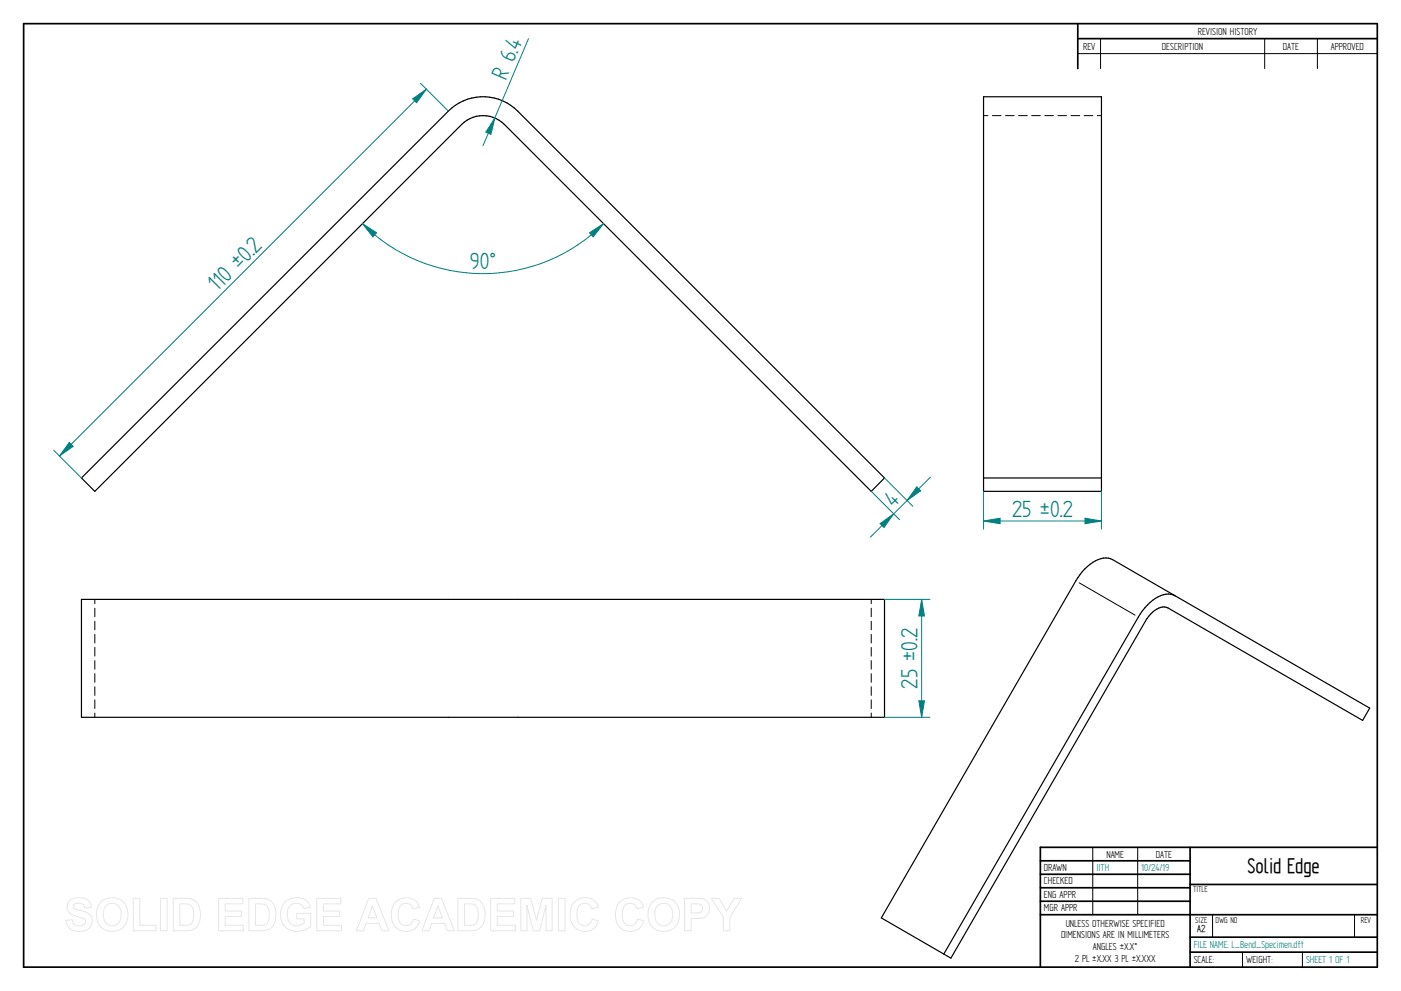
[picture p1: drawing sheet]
<svg xmlns="http://www.w3.org/2000/svg" width="594mm" height="420mm" viewBox="0 0 594 420" stroke-linecap="round" stroke-linejoin="round" font-family="sans-serif">
<g fill="none" stroke="#000" stroke-width=".72">
<path d="M10 10h574v400h-574zM457 10v19.1M457 16.4h127M504.6 359.2v50.8M584 359.2h-142.9v50.8M441.1 365h63.5M441.1 370.7h63.5M441.1 376.4h63.5M504.6 375h79.4M441.1 382.1h63.5M441.1 387.8h142.9M504.6 397.3h79.4"/>
<path d="M504.6 403.7h79.4"/>
</g>
<g fill="none" stroke="#000" stroke-width=".42">
<path d="M466.7 16.4v12.7M536.3 16.4v12.7M558.6 16.4v12.7M457 22.7h127M417.1 49h1.8M420.8 49h3.7M426.4 49h3.6M431.9 49h3.7M437.5 49h3.6M443.1 49h3.6M448.6 49h3.6M454.1 49h3.7"/>
<path d="M459.7 49h3.7M465.3 49h1.8M40.2 254.1v1.8M40.2 257.9v3.6M369.4 254.1v1.8M369.4 257.9v3.6M457.6 247.1l23.7 13.7M40.2 263.4v3.6M40.2 268.9v3.7M40.2 274.5v3.7M369.4 263.4v3.6M369.4 268.9v3.7"/>
<path d="M369.4 274.5v3.7M40.2 280.1v3.6M40.2 285.6v3.7M40.2 291.2v3.7M40.2 296.7v3.7M369.4 280.1v3.6M369.4 285.6v3.7M369.4 291.2v3.7M369.4 296.7v3.7M40.2 302.3v1.8M369.4 302.3v1.8M463.4 359.2v28.6"/>
<path d="M482.4 359.2v28.6M514.2 387.9v9.4M574.4 387.9v9.4M526.9 403.7v6.3M552.3 403.7v6.3"/>
</g>
<path d="M417.1 41h50v167.3h-50zM34.5 202.6l155.6-155.5a20.7 20.7 0 0 1 29.4 0l155.6 155.5-5.7 5.7-155.5-155.6a12.8 12.8 0 0 0-18.1 0l-155.6 155.6zM417.1 202.6h50M34.5 254.1h340.6v50h-340.6zM460 241.2a11.4 11.4 0 0 1 11-4.3l109.8 63.3-3 5.2-82.5-47.6a7.2 7.2 0 0 0-8.2 3.5l-83.9 144.9-29.5-17 82.5-142.9zM498.3 252.6a9.5 9.5 0 0 0-10.6 2.8l-3.2 3.5-1.8 2.7-82.5 142.9" fill="none" stroke="#000" stroke-width=".51"/>
<path d="M178.3 35.3l11.8 11.8M175 41.9l5.8-4.1-4.1 5.8zM22.8 190.9l11.7 11.7" fill="none" stroke="#008080" stroke-width=".42"/>
<path d="M175 41.9l5.8-4.1-4.1 5.8z" fill="#008080"/>
<path d="M29.4 187.6l1.6 1.6-5.8 4.1z" fill="none" stroke="#008080" stroke-width=".42"/>
<path d="M29.4 187.6l1.6 1.6-5.8 4.1z" fill="#008080"/>
<path d="M180.8 37.8l-155.6 155.5M369.4 208.3l12.1 12M375.1 202.6l12 12.1M373.2 222l5.8-4.2-4.1 5.8z" fill="none" stroke="#008080" stroke-width=".42"/>
<path d="M373.2 222l5.8-4.2-4.1 5.8z" fill="#008080"/>
<path d="M388.7 206.4l1.7 1.7-5.8 4.1z" fill="none" stroke="#008080" stroke-width=".42"/>
<path d="M388.7 206.4l1.7 1.7-5.8 4.1z" fill="#008080"/>
<path d="M153.7 94.8l6 3.9-1.6 1.7zM394.5 202.3l-25.4 25.5" fill="none" stroke="#008080" stroke-width=".42"/>
<path d="M153.7 94.8l6 3.9-1.6 1.7z" fill="#008080"/>
<path d="M250 98.7l5.9-3.9-4.4 5.6z" fill="none" stroke="#008080" stroke-width=".42"/>
<path d="M250 98.7l5.9-3.9-4.4 5.6z" fill="#008080"/>
<path d="M224.1 16.4l-19.3 45.4M209.8 50l-1.7 6.9-2.1-.9zM153.7 94.8a72.2 72.2 0 0 0 102.2 0" fill="none" stroke="#008080" stroke-width=".42"/>
<path d="M209.8 50l-1.7 6.9-2.1-.9z" fill="#008080"/>
<path d="M375.1 254.1h19.2M390.8 254.1l1.2 7.1h-2.4zM375.1 304.1h19.2" fill="none" stroke="#008080" stroke-width=".42"/>
<path d="M390.8 254.1l1.2 7.1h-2.4z" fill="#008080"/>
<path d="M389.6 297.1h2.4l-1.2 7z" fill="none" stroke="#008080" stroke-width=".42"/>
<path d="M389.6 297.1h2.4l-1.2 7z" fill="#008080"/>
<path d="M417.1 208.3v16.1M467.1 208.3v16.1M417.1 220.9l7-1.2v2.3zM390.8 254.1v50" fill="none" stroke="#008080" stroke-width=".42"/>
<path d="M417.1 220.9l7-1.2v2.3z" fill="#008080"/>
<path d="M460.1 219.7l7 1.2-7 1.1z" fill="none" stroke="#008080" stroke-width=".42"/>
<path d="M460.1 219.7l7 1.2-7 1.1z" fill="#008080"/>
<path d="M417.1 220.9h50" fill="none" stroke="#008080" stroke-width=".42"/>
<g fill="none" stroke="#e6e6e6" stroke-width=".42">
<path d="M29.6 381.8a6.5 6.5 0 0 1 8.5 .8l.6 2.2-2.8 .1a2.7 2.7 0 0 0-2.1-2 2.7 2.7 0 0 0-2.7 1.1 1.87 1.87 0 0 0 2.2 1.8l1.4 .4a4.4 4.4 0 0 1 4 6.2 6.4 6.4 0 0 1-9.1 1.3l-1.2-1.8-.5-1.7 2.7-.3a2.94 2.94 0 0 0 2.6 2.6 2.94 2.94 0 0 0 3.1-1.9 2.67 2.67 0 0 0-2.9-1.8 4.9 4.9 0 0 1-5-4.3l.4-1.6zM42.8 382.4a6.9 6.9 0 0 1 8.3-.8 6.9 6.9 0 0 1 3 7.7 6.7 6.7 0 0 1-8 5.5 6.7 6.7 0 0 1-5.1-8.3 6.1 6.1 0 0 1 1.8-4.1zM44.8 384.2a3.9 3.9 0 0 1 4.6-.8 3.9 3.9 0 0 1 2 4.3 3.8 3.8 0 0 1-1.9 4.3 3.8 3.8 0 0 1-4.6-.7 6.6 6.6 0 0 1-.1-7.1zM56.5 381h2.8v11.3h6.9v2.3h-9.7zM68.1 380.9h2.8v13.7h-2.8zM73.5 380.9h5a5.9 5.9 0 0 1 6.5 7 5.9 5.9 0 0 1-6.3 6.7h-5.2zM76.3 383.2h1.8a3.4 3.4 0 0 1 4 3.9v1.2a3.2 3.2 0 0 1-3.8 4h-2zM92.7 380.9h10.2v2.3h-7.4v3h6.9v2.4h-6.9v3.7h7.7v2.3h-10.5zM105.5 380.9h5.1a5.9 5.9 0 0 1 6.4 7 5.9 5.9 0 0 1-6.3 6.7h-5.2zM108.3 383.2h1.9a3.4 3.4 0 0 1 4 3.9v1.2a3.2 3.2 0 0 1-3.8 4h-2.1zM120.9 382.4a7.3 7.3 0 0 1 9.7 .1l1 2.2-2.7 .5a3.7 3.7 0 0 0-4.6-2 3.7 3.7 0 0 0-2.5 4.4 4.2 4.2 0 0 0 2.2 4.5 4.2 4.2 0 0 0 5-.8v-1.7h-3.2v-2.3h6v5.4a8.1 8.1 0 0 1-11.8-.8 8.3 8.3 0 0 1 .9-9.5zM134.4 380.9h10.2v2.3h-7.4v3h6.9v2.4h-6.9v3.7h7.6v2.3h-10.4z"/>
<path d="M156.4 380.9h3l5.5 13.7h-3l-1.2-3.1h-5.5l-1.1 3.1h-3zM157.9 384.1l1.9 5.1h-3.7zM167.7 382.5a6 6 0 0 1 10.2 2.1l-2.8 .7a3.2 3.2 0 0 0-3.9-2.2 3.2 3.2 0 0 0-2.4 3.8 4.6 4.6 0 0 0 2.5 5.5 3.2 3.2 0 0 0 4-2.8l2.6 .8a6.1 6.1 0 0 1-7.2 4.3 6.1 6.1 0 0 1-4.8-6.8 7.7 7.7 0 0 1 1.8-5.4zM184.1 380.9h3.1l5.5 13.7h-3l-1.2-3.1h-5.5l-1.1 3.1h-3zM185.7 384.1l1.9 5.1h-3.8zM194.2 380.9h5a5.9 5.9 0 0 1 6.5 7 5.9 5.9 0 0 1-6.3 6.7h-5.2zM197 383.2h1.8a3.4 3.4 0 0 1 4 3.9v1.2a3.2 3.2 0 0 1-3.8 4h-2zM208.1 380.9h10.2v2.3h-7.4v3h6.9v2.4h-6.9v3.7h7.6v2.3h-10.4zM220.8 380.9h4.2l2.5 9.3 2.4-9.3h4.2v13.7h-2.5l-.1-10.8-2.7 10.8h-2.7l-2.7-10.8v10.8h-2.6zM236.8 380.9h2.8v13.7h-2.8zM243.5 382.5a6 6 0 0 1 10.2 2.1l-2.8 .7a3.2 3.2 0 0 0-3.8-2.2 3.2 3.2 0 0 0-2.4 3.8 4.6 4.6 0 0 0 2.4 5.5 3.2 3.2 0 0 0 4-2.8l2.6 .8a6.1 6.1 0 0 1-7.2 4.3 6.1 6.1 0 0 1-4.7-6.8 7.7 7.7 0 0 1 1.7-5.4zM262.7 382.5a6 6 0 0 1 10.2 2.1l-2.7 .7a3.2 3.2 0 0 0-3.9-2.2 3.2 3.2 0 0 0-2.4 3.8 4.6 4.6 0 0 0 2.4 5.5 3.2 3.2 0 0 0 4-2.8l2.7 .8a6.1 6.1 0 0 1-7.2 4.3 6.1 6.1 0 0 1-4.8-6.8 7.7 7.7 0 0 1 1.7-5.4z"/>
<path d="M276.7 382.4a6.9 6.9 0 0 1 8.3-.8 6.9 6.9 0 0 1 3 7.7 6.7 6.7 0 0 1-8.1 5.5 6.7 6.7 0 0 1-5.1-8.3 6.1 6.1 0 0 1 1.9-4.1zM278.7 384.2a3.9 3.9 0 0 1 4.6-.8 3.9 3.9 0 0 1 1.9 4.3 3.8 3.8 0 0 1-1.8 4.3 3.8 3.8 0 0 1-4.7-.7 6.6 6.6 0 0 1 0-7.1zM290.3 380.9h5.2a4.4 4.4 0 0 1 5.4 4.3 4.4 4.4 0 0 1-5.4 4.2h-2.4v5.2h-2.8zM293.1 383.2h1.8a2.1 2.1 0 0 1 2.6 .6 2.1 2.1 0 0 1 0 2.6 3.4 3.4 0 0 1-2.9 .7h-1.5zM301.6 380.9h3.3l3.2 5.4 3.2-5.4h3.2l-5 7.9v5.8h-2.8v-5.8z"/>
</g>
<g font-size="11.3" fill="#008080">
<text x="220" y="21.8" transform="rotate(-67 220 21.8)">4</text>
<text x="214.5" y="34.5" transform="rotate(-67 214.5 34.5)">R 6.</text>
<text x="108.4" y="107.7" transform="rotate(-45 108.4 107.7)">2</text>
<text x="199.2" y="114.3">90°</text>
<text x="92.1" y="124" transform="rotate(-45 92.1 124)">110 ±0.</text>
<text x="379.1" y="215.3" transform="rotate(-45 379.1 215.3)">4</text>
<text x="429.2" y="219.1">25 ±0.2</text>
<text x="389.1" y="292" transform="rotate(-90 389.1 292)">25 ±0.2</text>
</g>
<text font-size="10.1" x="529" y="370.2">Solid Edge</text>
<g font-size="4.9">
<text x="507.9" y="14.7">REVISION HISTORY</text>
<text x="459.3" y="21">REV</text>
<text x="492.7" y="21">DESCRIPTION</text>
<text x="544" y="21">DATE</text>
<text x="564.3" y="21">APPROVED</text>
<text x="469.1" y="363.6">NAME</text>
<text x="490.1" y="363.6">DATE</text>
<text x="442.7" y="369.3">DRAWN</text>
<text x="442.7" y="375">CHECKED</text>
<text x="442.7" y="380.7">ENG APPR</text>
<text x="442.7" y="386.4">MGR APPR</text>
<text x="451.9" y="392.9">UNLESS OTHERWISE SPECIFIED</text>
<text x="449.9" y="397.9">DIMENSIONS ARE IN MILLIMETERS</text>
<text x="455.7" y="407.8">2 PL ±X.XX 3 PL ±X.XXX</text>
<text x="463.5" y="402.9">ANGLES ±X.X°</text>
<text x="506.2" y="408.3">SCALE:</text>
<text x="528.4" y="408.3">WEIGHT:</text>
</g>
<g font-size="4.9" fill="#008080">
<text x="464.9" y="369.3">IITH</text>
<text x="483.9" y="369.3">10/24/19</text>
<text x="506.2" y="402">FILE NAME: L_Bend_Specimen.dft</text>
<text x="553.8" y="408.4">SHEET 1 OF 1</text>
</g>
<text font-size="4.8" x="507.7" y="395.3">A2</text>
<g font-size="4.1">
<text x="505.9" y="378.3">TITLE</text>
<text x="506.9" y="391.1">SIZE</text>
<text x="515.4" y="391.1">DWG NO</text>
<text x="577" y="391.1">REV</text>
</g>
</svg>
